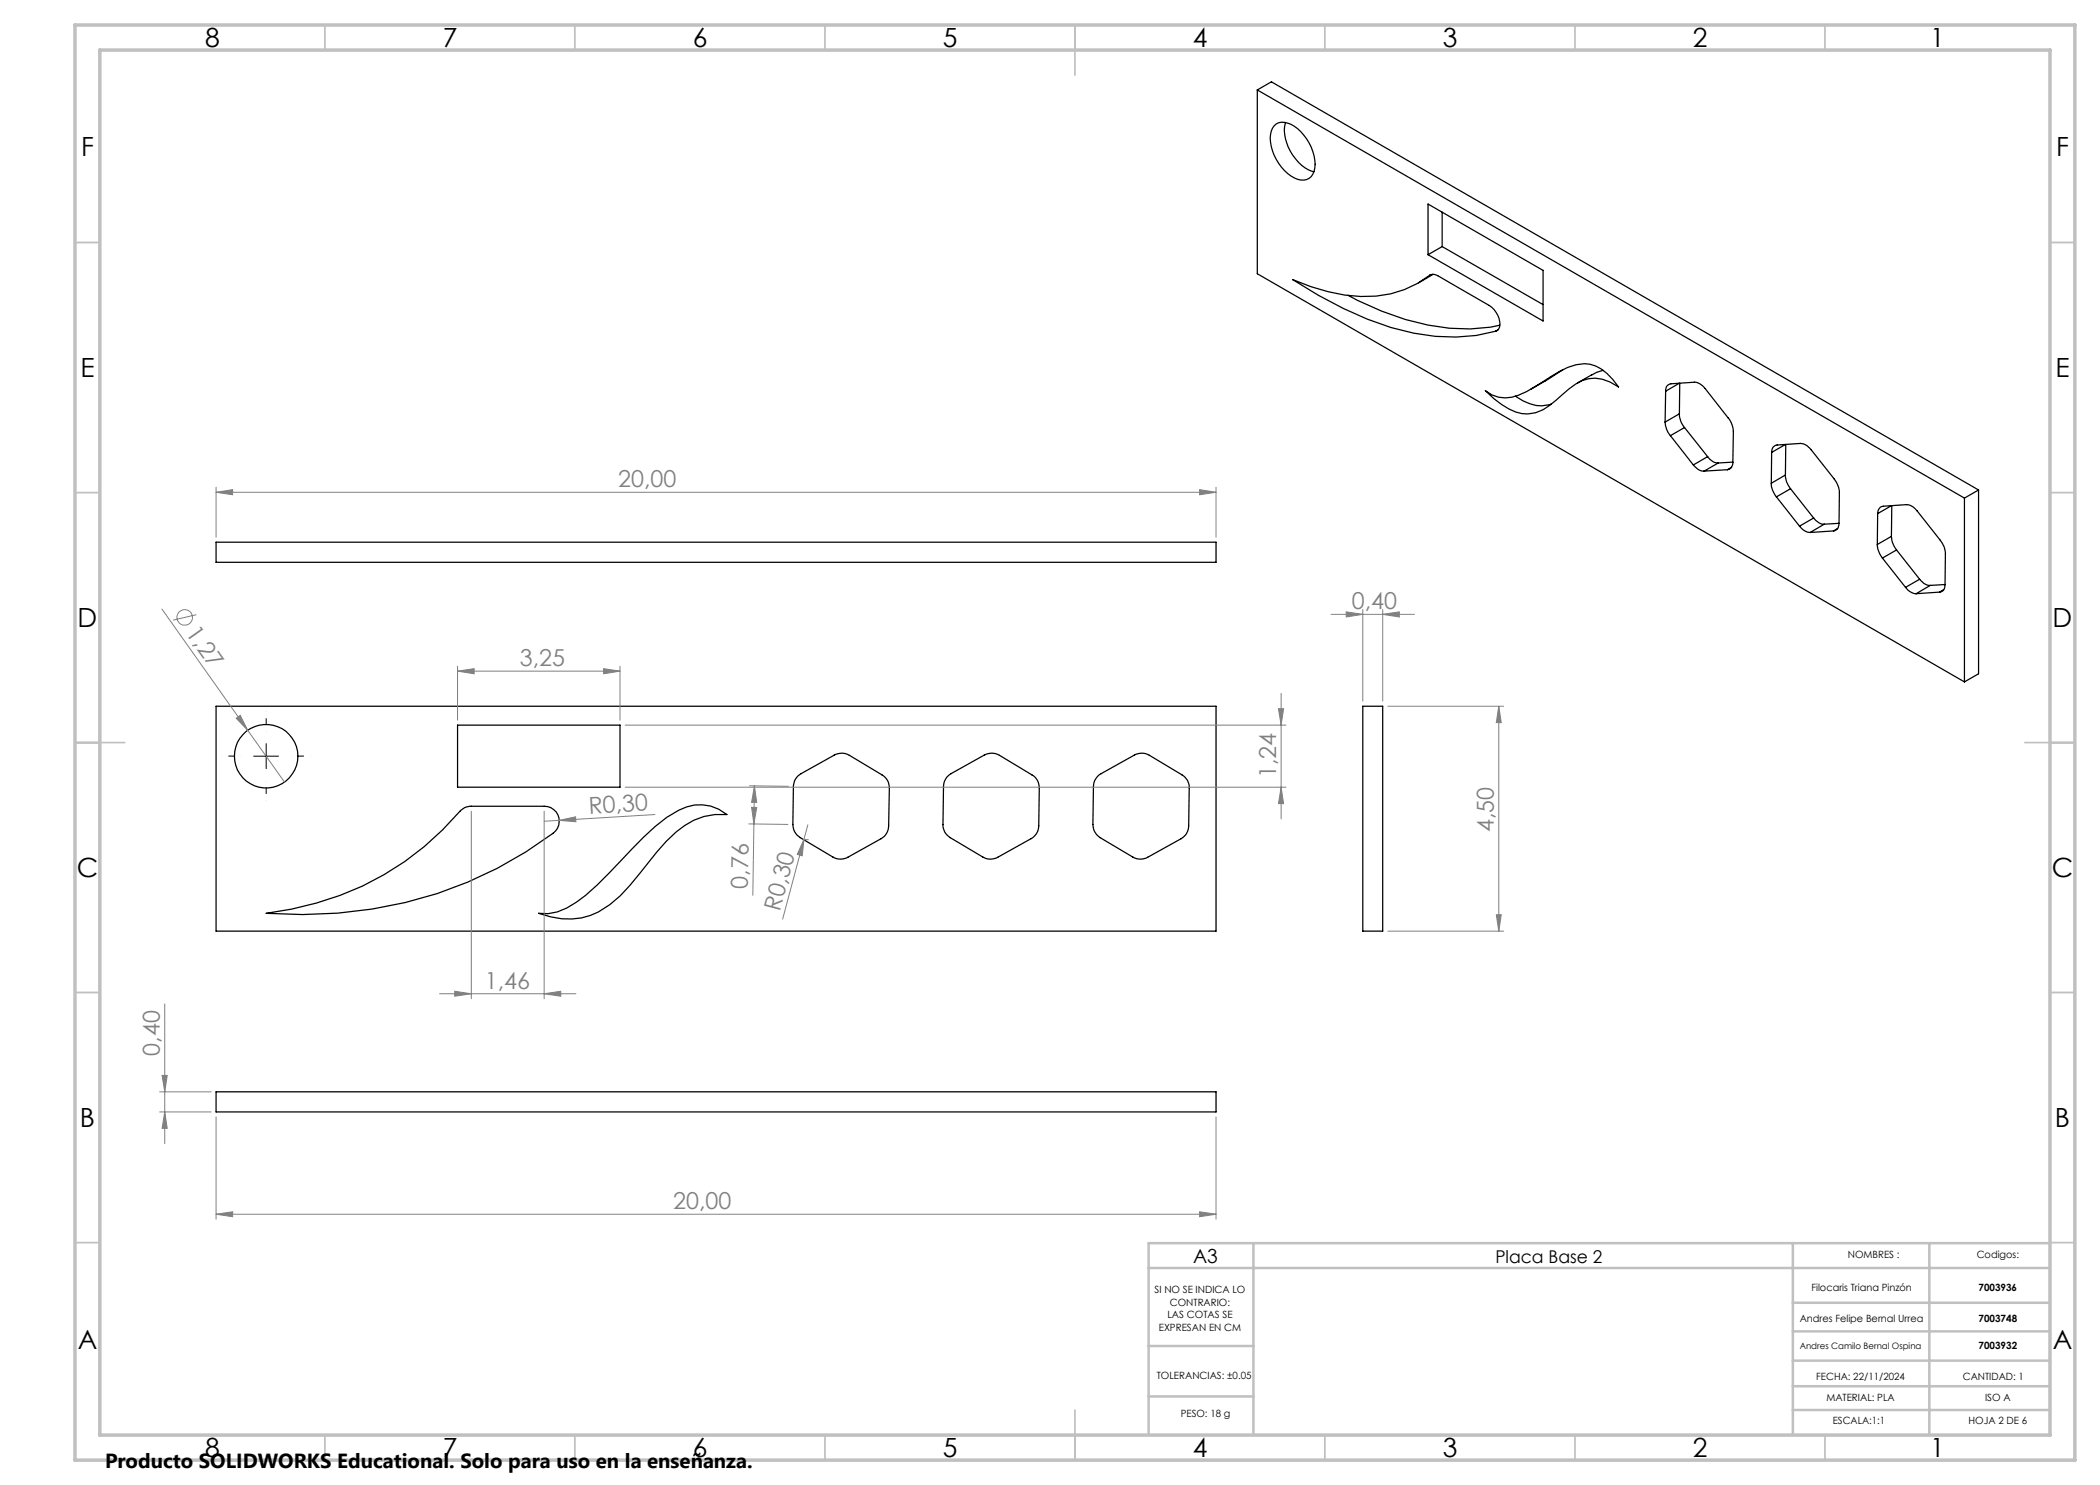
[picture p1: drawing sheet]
<svg xmlns="http://www.w3.org/2000/svg" width="420mm" height="297mm" viewBox="0 0 420 297" stroke-linecap="round" stroke-linejoin="round" font-family="sans-serif">
<g fill="none" stroke="#c0c0c0" stroke-width=".35">
<path d="M65 5v5M115 5v5M165 5v5M215 5v10M265 5v5M315 5v5M365 5v5M15 48.5h5M410 48.5h5M15 98.5h5M410 98.5h5M15 148.5h10"/>
<path d="M405 148.5h10M15 198.5h5M410 198.5h5M15 248.5h5M410 248.5h5M65 287v5M115 287v5M165 287v5M215 282v10M265 287v5M315 287v5M365 287v5"/>
</g>
<path d="M229.7 253.6h180.1M250.7 248.6v38.3M358.6 248.6v38.3M385.9 248.6v38.3M409.8 248.6h-180.1v38.3M229.7 269.2h21M229.7 279.3h21M358.6 277.2h51.2M358.6 272.1h51.2M358.6 266.3h51.2M358.6 260.6h51.2M358.6 282h51.2" fill="none" stroke="#c0c0c0" stroke-width=".5"/>
<path d="M15 5h400v287h-400zM20 10h390v277h-390z" fill="none" stroke="#c0c0c0" stroke-width=".7"/>
<g fill="none" stroke="#000" stroke-width=".25">
<path d="M251.5 18l141.4 81.6M251.5 18v36.7l141.4 81.7M251.5 18l2.8-1.6 141.4 81.6M254.8 25.2a2.7 2.7 0 0 1 3.4-.3 9.5 9.5 0 0 1 4.8 8.7 2.56 2.56 0 0 1-4.1 2 9.5 9.5 0 0 1-4.8-8.7l.1-.7zM257.1 24.5a8.6 8.6 0 0 0 2.6 8 6.4 6.4 0 0 0 3.1 1.9M269.6 59.1a50.3 50.3 0 0 0 24.4 6.7l4.1-.4 1.8-.4M285.6 40.8l23 13.3v10.1l-23-13.3zM285.9 55.1a1.46 1.46 0 0 1 1.6 0l10.4 6a4.5 4.5 0 0 1 2 4.3l-.1 .4-.7 .4M285.9 55.1a21.5 21.5 0 0 1-16.9 3.9l-3.4-.7-3.5-1-3.6-1.4a80.1 80.1 0 0 0 19.7 9.6 37.7 37.7 0 0 0 20.9 .7M286.2 55l-.3 .1M286.5 54.9l-2.8 1.7M288.4 49.3l-2.8 1.6"/>
<path d="M288.4 49.3l20.2 11.6M288.4 42.4v6.9M297.1 78.1a6.3 6.3 0 0 0 6.6 1 59.8 59.8 0 0 0 8.2-4.8 8.5 8.5 0 0 1 7.2-1.1 11.2 11.2 0 0 1 4.6 4.2 7.5 7.5 0 0 0-7.2-1.3 20.4 20.4 0 0 0-5.2 3.9 8.5 8.5 0 0 1-6.9 2.7 13.8 13.8 0 0 1-7.3-4.6zM299.6 66l-.5 .2M303.1 79.2a8.4 8.4 0 0 0 6.9 1.7l.3-.1M312.6 73.9l-6.4 3.9M318.3 75l-2.8 1.6M320.6 74.1l-1.3 .4-1 .5M333.1 78.2a1.26 1.26 0 0 1 1.1-1.4l4.7-.4a2.87 2.87 0 0 1 2.1 1.3l4.6 5.9a4.6 4.6 0 0 1 1.1 2.7l-.1 6.2a1.31 1.31 0 0 1-1.1 1.4M333.1 78.2l-.1 6.2M335.8 76.7l-2.7 1.5M336 76.7l-.1 6.1"/>
<path d="M333 84.4a4.6 4.6 0 0 0 1.1 2.7M334.1 87.1l4.6 5.9M335.9 82.8a4.3 4.3 0 0 0 1 2.7M335.9 82.8l-2.9 1.6M336.9 85.5l-2.8 1.6M336.9 85.5l4.6 5.8M338.7 93a2.68 2.68 0 0 0 2.1 1.2M341.5 91.3a2.62 2.62 0 0 0 2.1 1.3M341.5 91.3l-2.8 1.7M343.6 92.6l-2.8 1.6M345.5 93.9l-4.7 .3M346.3 93.4l-.8 .5"/>
<path d="M346.6 92.4l-3 .2M354.3 96.7a4.3 4.3 0 0 0 1 2.7M354.3 90.5a1.25 1.25 0 0 1 1.1-1.5l4.7-.3a2.89 2.89 0 0 1 2.1 1.3l4.7 5.8a4.9 4.9 0 0 1 1 2.7l-.1 6.2a1.31 1.31 0 0 1-1.1 1.5M354.3 90.5v6.2M355.3 99.4l4.6 5.8M357.1 95a4.3 4.3 0 0 0 1 2.8M357.1 95l-2.8 1.7M357.1 88.9l-2.8 1.6M357.2 88.9l-.1 6.1M358.1 97.8l-2.8 1.6M358.1 97.8l4.6 5.8M392.9 99.6v36.8"/>
<path d="M395.7 98v36.8l-2.8 1.6M395.7 98l-2.8 1.6M43.2 108.4h200v4.1h-200zM359.9 105.2a2.89 2.89 0 0 0 2.1 1.3M362.7 103.6a2.69 2.69 0 0 0 2.1 1.2M362.7 103.6l-2.8 1.6M364.8 104.8l-2.8 1.7M366.7 106.2l-4.7 .3M367.5 105.7l-.8 .5M367.8 104.7l-3 .1M375.5 108.9a4.9 4.9 0 0 0 1 2.7M375.5 102.7a1.37 1.37 0 0 1 1.1-1.5l4.7-.3a2.89 2.89 0 0 1 2.1 1.3l4.7 5.9a4.3 4.3 0 0 1 1 2.7l-.1 6.1a1.25 1.25 0 0 1-1.1 1.5"/>
<path d="M375.5 102.7v6.2M376.5 111.6l4.6 5.9M378.3 107.3a4.9 4.9 0 0 0 1 2.7M378.3 107.3l-2.8 1.6M378.3 101.1l-2.8 1.6M378.4 101.1l-.1 6.2M379.3 110l-2.8 1.6M379.3 110l4.6 5.8M381.1 117.5a2.89 2.89 0 0 0 2.1 1.2M383.9 115.8a2.69 2.69 0 0 0 2.1 1.3M383.9 115.8l-2.8 1.7M386 117.1l-2.8 1.6"/>
<path d="M387.9 118.4l-4.7 .3M388.7 117.9l-.8 .5M389 116.9l-3 .2M43.2 141.2h200v45h-200zM91.5 145h32.5v12.4h-32.5zM159.6 155.2l7.3-4.2a2.97 2.97 0 0 1 3 .1l6.5 3.9a2.94 2.94 0 0 1 1.5 2.6l-.2 7.6a2.96 2.96 0 0 1-1.5 2.5l-6.6 3.7a2.97 2.97 0 0 1-3 0l-6.5-3.9a3.1 3.1 0 0 1-1.5-2.6l.1-8 .2-.8zM189.3 155.5l.9-.8 6.6-3.7a3 3 0 0 1 3.1 .1l6.5 3.9a2.94 2.94 0 0 1 1.5 2.6l-.1 7.6a2.9 2.9 0 0 1-1.6 2.5l-6.6 3.7a2.97 2.97 0 0 1-3 0l-6.6-3.9a2.93 2.93 0 0 1-1.4-2.6l.1-7.6 .1-.8zM219.6 155.2l7.3-4.2a2.97 2.97 0 0 1 3 .1l6.5 3.9a2.82 2.82 0 0 1 1.4 2.6l-.1 7.6a2.96 2.96 0 0 1-1.5 2.5l-6.6 3.7a2.97 2.97 0 0 1-3 0l-6.6-3.9a3.1 3.1 0 0 1-1.4-2.6l.1-8 .2-.8zM272.6 141.2h3.9v45h-3.9zM53.2 182.7a60 60 0 0 0 39.3-20.8l.5-.4 .9-.2h14.9a2.98 2.98 0 0 1 2.9 2 2.98 2.98 0 0 1-1.1 3.3 82.4 82.4 0 0 1-50.1 16.3zM107.7 182.7a10.1 10.1 0 0 0 7.5-2.2 55.9 55.9 0 0 0 8.8-8.2 66.9 66.9 0 0 1 9.3-8.8 10.5 10.5 0 0 1 8.8-2.3l1.7 .7 1.6 1a13.1 13.1 0 0 0-10.2 3.5 59.8 59.8 0 0 0-7.4 8.5 25.9 25.9 0 0 1-8.1 7.5 14.5 14.5 0 0 1-12 .3zM43.2 218.4h200v4h-200z"/>
<circle cx="53.2" cy="151.2" r="6.4"/>
</g>
<g fill="none" stroke="#808080" stroke-width=".2">
<path d="M43.2 98.5l3.3-.6v1.1zM43.2 97.4v10.1M43.2 98.5h200M239.9 97.9l3.3 .6-3.3 .5zM243.2 97.4v10.1M32.4 121.8l17.1 24.2M39.3 122.9l-4.7 1.1M91.5 134.2l3.3-.5v1.1zM91.5 133.2v10.8M91.5 134.2h32.5M120.7 133.7l3.3 .5-3.3 .6zM124 133.2v10.8"/>
<path d="M256.2 138.7v25.1M266.2 122.9h16.7M269.2 122.4l3.4 .5-3.4 .5zM272.6 121.9v18.3M276.5 122.9l3.4-.5v1zM276.5 121.9v18.3M47.2 143.6l.8-.5 1.5 2.9zM49.5 146l7.4 10.4M125 157.4h132.2M125 145h132.2M149.9 157.2l7.8 .1M150.9 157.2l.4 3.3h-1z"/>
<path d="M150.9 157.2l-.3 21.9M255.7 141.7h1l-.5 3.3zM256.2 157.4l.5 3.3h-1zM277.6 141.2h23.1M299.8 141.2l.4 3.3h-.9zM299.8 141.2v45M94.3 162.2v37.5M108.8 162.2v37.5M111.8 164.1l3.3-.7 .1 1zM111.8 164.1l-3 .1M131 162.9l-19.2 1.2M149.8 164.8l7.8 .1"/>
<path d="M150.3 161.5h1l-.5 3.3zM160.8 167.8l-.4 3.4-.9-.3zM160.9 167.9h.8M161.6 165l-5.1 18.8M87.9 198.8h27.3M90.9 198.3l3.4 .5-3.4 .4zM108.8 198.8l3.3-.5v.9zM277.6 186.2h23.1M299.3 182.9h.9l-.4 3.3zM31.9 218.4h10.3M32.4 215.1h1l-.5 3.3zM32.9 200.8v27.9"/>
<path d="M31.9 222.4h10.3M32.9 222.4l.5 3.3h-1zM43.2 223.4v20.4M243.2 223.4v20.4M43.2 242.8l3.3-.4v.9zM43.2 242.8h200M239.9 242.4l3.3 .4-3.3 .5z"/>
<circle cx="36.9" cy="123.5" r="1.56"/>
</g>
<path d="M48.2 151.2h-3.8M53.2 146.2v-3.8M53.2 156.2v3.9M58.2 151.2h3.9" fill="none" stroke="#000" stroke-width=".2" stroke-dasharray="15.2 1.3 1.3 1.3" stroke-dashoffset="15.2" stroke-linecap="butt"/>
<path d="M50.7 151.2h5M53.2 148.7v5" fill="none" stroke="#000" stroke-width=".2"/>
<g fill="#808080">
<path d="M47.2 143.6l.8-.5 1.5 2.9z"/>
<path d="M111.8 164.1l3.3-.7 .1 1z"/>
<path d="M160.8 167.8l-.4 3.4-.9-.3z"/>
<path d="M108.8 198.8l3.3-.5v.9zM90.9 198.3l3.4 .5-3.4 .4zM239.9 97.9l3.3 .6-3.3 .5zM43.2 98.5l3.3-.6v1.1z"/>
<path d="M91.5 134.2l3.3-.5v1.1zM120.7 133.7l3.3 .5-3.3 .6zM43.2 242.8l3.3-.4v.9zM239.9 242.4l3.3 .4-3.3 .5zM269.2 122.4l3.4 .5-3.4 .5zM276.5 122.9l3.4-.5v1z"/>
<path d="M150.9 157.2l.4 3.3h-1zM150.3 161.5h1l-.5 3.3z"/>
<path d="M256.2 157.4l.5 3.3h-1zM255.7 141.7h1l-.5 3.3zM299.3 182.9h.9l-.4 3.3zM299.8 141.2l.4 3.3h-.9z"/>
<path d="M32.4 215.1h1l-.5 3.3zM32.9 222.4l.5 3.3h-1z"/>
</g>
<g font-size="5.3">
<text x="41" y="9.5">8</text>
<text x="88.5" y="9.5">7</text>
<text x="138.5" y="9.5">6</text>
<text x="188.5" y="9.5">5</text>
<text x="238.5" y="9.5">4</text>
<text x="288.5" y="9.5">3</text>
<text x="338.5" y="9.5">2</text>
<text x="386" y="9.5">1</text>
<text x="16.2" y="31.2">F</text>
<text x="411.2" y="31.2">F</text>
<text x="16.1" y="75.5">E</text>
<text x="411.1" y="75.5">E</text>
<text x="15.5" y="125.5">D</text>
<text x="410.5" y="125.5">D</text>
<text x="15.4" y="175.5">C</text>
<text x="410.4" y="175.5">C</text>
<text x="16" y="225.5">B</text>
<text x="411" y="225.5">B</text>
<text x="15.5" y="269.7">A</text>
<text x="410.5" y="269.7">A</text>
<text x="41" y="291.5">8</text>
<text x="88.5" y="291.5">7</text>
<text x="138.5" y="291.5">6</text>
<text x="188.5" y="291.5">5</text>
<text x="238.5" y="291.5">4</text>
<text x="288.5" y="291.5">3</text>
<text x="338.5" y="291.5">2</text>
<text x="386" y="291.5">1</text>
</g>
<g font-size="4.7" fill="#808080">
<text x="123.6" y="97.4">20,00</text>
<text x="270.3" y="121.8">0,40</text>
<text x="37.1" y="126.6" transform="rotate(55 37.1 126.6)">1,27</text>
<text x="104" y="133.2">3,25</text>
<text x="255.2" y="155.7" transform="rotate(-90 255.2 155.7)">1,24</text>
<text x="117.8" y="162.7" transform="rotate(-3 117.8 162.7)">R0,30</text>
<text x="298.8" y="166.4" transform="rotate(-90 298.8 166.4)">4,50</text>
<text x="149.6" y="177.8" transform="rotate(-89 149.6 177.8)">0,76</text>
<text x="156" y="182.3" transform="rotate(-75 156 182.3)">R0,30</text>
<text x="97" y="197.7">1,46</text>
<text x="31.9" y="211.1" transform="rotate(-90 31.9 211.1)">0,40</text>
<text x="134.7" y="241.8">20,00</text>
</g>
<text font-size="4.1" x="21" y="293.7">Producto SOLIDWORKS Educational. Solo para uso en la enseñanza.</text>
<text font-size="3.9" x="238.6" y="252.5">A3</text>
<text font-size="3.5" x="299.1" y="252.5">Placa Base 2</text>
<g font-size="2">
<text x="369.6" y="251.6">NOMBRES :</text>
<text x="395.3" y="251.6">Codigos:</text>
<text x="230.9" y="258.7">SI NO SE INDICA LO</text>
<text x="233.5" y="263.7">LAS COTAS SE</text>
<text x="234" y="261.2">CONTRARIO:</text>
<text x="362.3" y="258.1">Filocaris Triana Pinzón</text>
<text x="395.7" y="258.1">7003936</text>
<text x="231.8" y="266.2">EXPRESAN EN CM</text>
<text x="359.9" y="264.4">Andres Felipe Bernal Urrea</text>
<text x="395.7" y="264.4">7003748</text>
<text x="395.7" y="269.7">7003932</text>
<text x="231.3" y="275.8">TOLERANCIAS: ±0.05</text>
<text x="363.2" y="276">FECHA: 22/11/2024</text>
<text x="392.6" y="276">CANTIDAD: 1</text>
<text x="365.3" y="280.3">MATERIAL: PLA</text>
<text x="397" y="280.3">ISO A</text>
<text x="236.1" y="283.3">PESO: 18 g</text>
<text x="366.6" y="284.7">ESCALA:1:1</text>
<text x="393.7" y="284.7">HOJA 2 DE 6</text>
</g>
<text font-size="1.8" x="359.9" y="269.7">Andres Camilo Bernal Ospina</text>
</svg>
